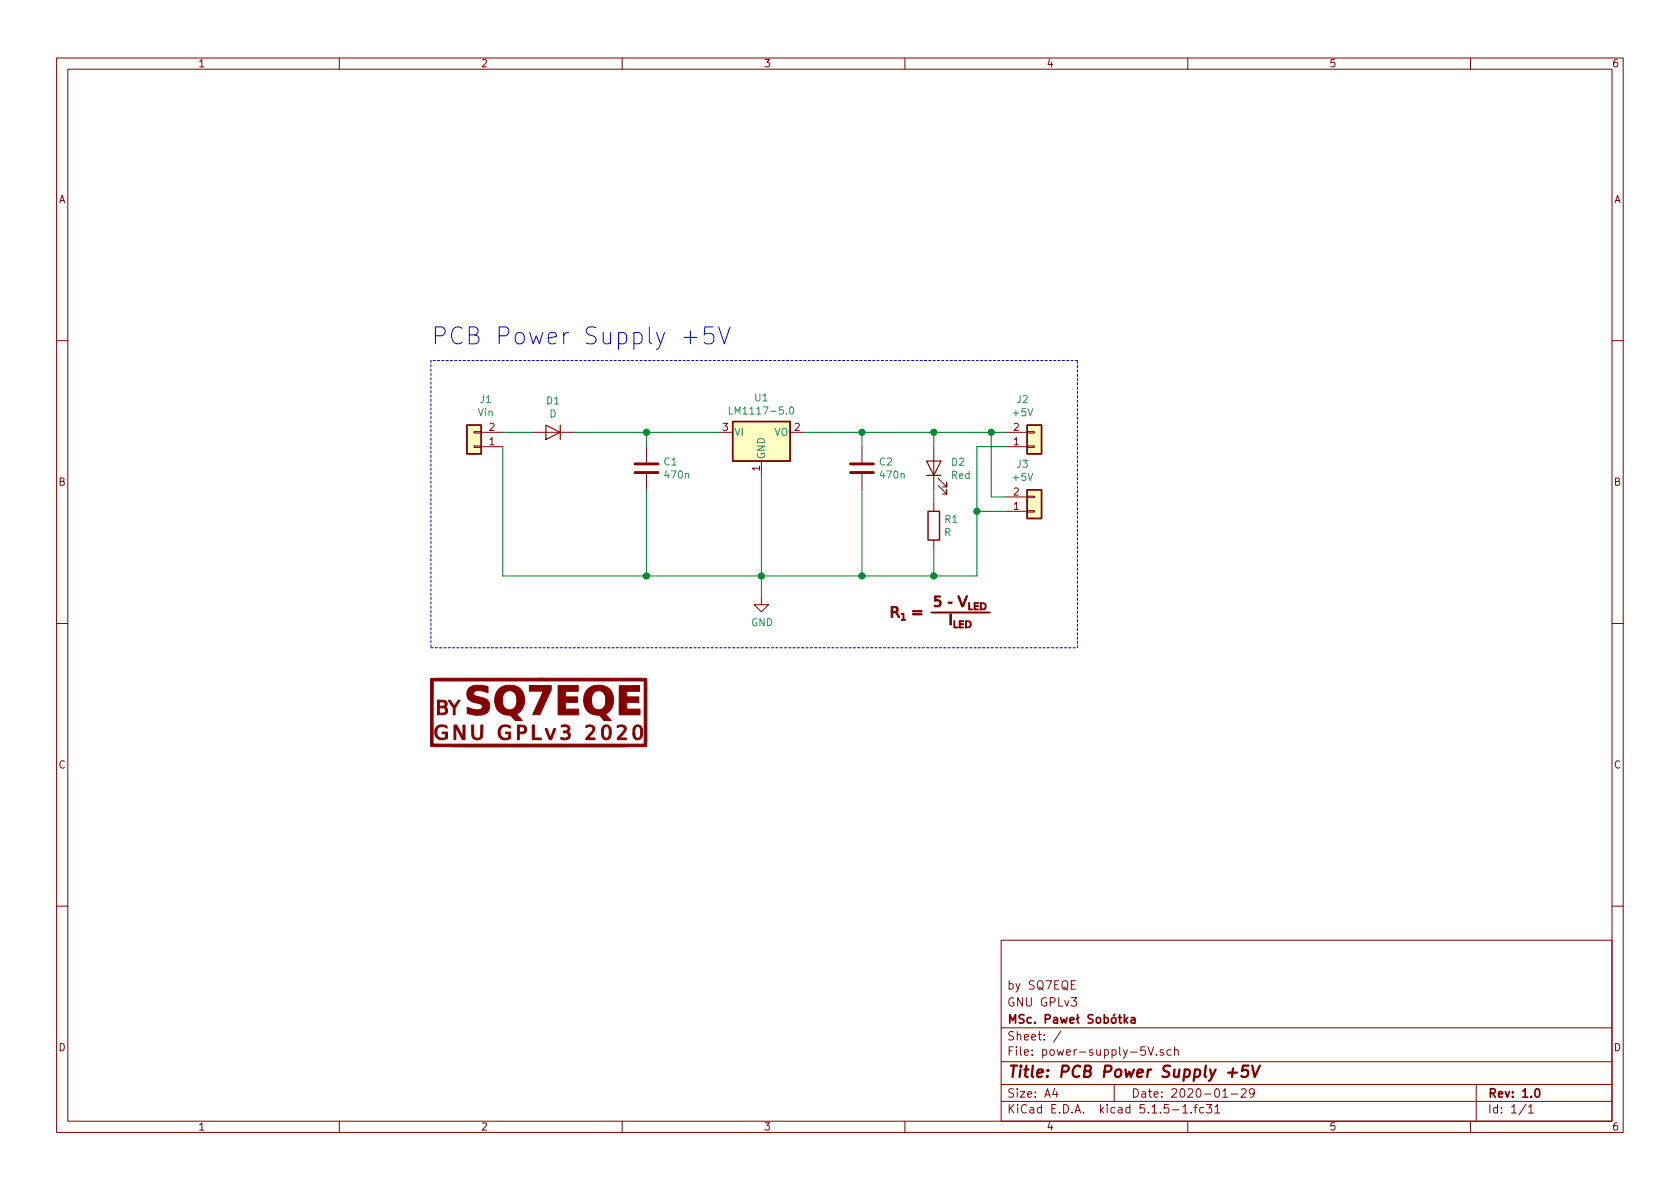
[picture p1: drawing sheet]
EESchema Schematic File Version 4
EELAYER 30 0
EELAYER END
$Descr A4 11693 8268
encoding utf-8
Sheet 1 1
Title "PCB Power Supply +5V"
Date "2020-01-29"
Rev "1.0"
Comp "MSc. Paweł Sobótka"
Comment1 "GNU GPLv3"
Comment2 "by SQ7EQE"
Comment3 ""
Comment4 ""
$EndDescr
$Comp
L Regulator_Linear:LM1117-5.0 U1
U 1 1
P 5300 3000
F 0 "U1" H 5300 3242 50  0000 C CNN
F 1 "LM1117-5.0" H 5300 3151 50  0000 C CNN
F 2 "Package_TO_SOT_SMD:SOT-223" H 5300 3000 50  0001 C CNN
F 3 "http://www.ti.com/lit/ds/symlink/lm1117.pdf" H 5300 3000 50  0001 C CNN
	1    5300 3000
	1    0    0    -1  
$EndComp
$Comp
L Device:C C1
U 1 1
P 4500 3250
F 0 "C1" H 4615 3296 50  0000 L CNN
F 1 "470n" H 4615 3205 50  0000 L CNN
F 2 "Capacitor_SMD:C_0805_2012Metric_Pad1.15x1.40mm_HandSolder" H 4538 3100 50  0001 C CNN
F 3 "~" H 4500 3250 50  0001 C CNN
	1    4500 3250
	1    0    0    -1  
$EndComp
$Comp
L Device:C C2
U 1 1
P 6000 3250
F 0 "C2" H 6115 3296 50  0000 L CNN
F 1 "470n" H 6115 3205 50  0000 L CNN
F 2 "Capacitor_SMD:C_0805_2012Metric_Pad1.15x1.40mm_HandSolder" H 6038 3100 50  0001 C CNN
F 3 "~" H 6000 3250 50  0001 C CNN
	1    6000 3250
	1    0    0    -1  
$EndComp
$Comp
L Device:LED D2
U 1 1
P 6500 3250
F 0 "D2" V 6539 3133 50  0000 R CNN
F 1 "Red" V 6448 3133 50  0000 R CNN
F 2 "LED_SMD:LED_1206_3216Metric_Pad1.42x1.75mm_HandSolder" H 6500 3250 50  0001 C CNN
F 3 "~" H 6500 3250 50  0001 C CNN
	1    6500 3250
	0    -1   -1   0   
$EndComp
$Comp
L Device:R R1
U 1 1
P 6500 3650
F 0 "R1" H 6570 3696 50  0000 L CNN
F 1 "R" H 6570 3605 50  0000 L CNN
F 2 "Resistor_SMD:R_1206_3216Metric_Pad1.42x1.75mm_HandSolder" V 6430 3650 50  0001 C CNN
F 3 "~" H 6500 3650 50  0001 C CNN
	1    6500 3650
	1    0    0    -1  
$EndComp
$Comp
L Connector_Generic:Conn_01x02 J1
U 1 1
P 3300 3100
F 0 "J1" H 3218 2775 50  0000 C CNN
F 1 "Vin" H 3218 2866 50  0000 C CNN
F 2 "power-supply-5V:conn_v_in_2x01_508" H 3300 3100 50  0001 C CNN
F 3 "~" H 3300 3100 50  0001 C CNN
	1    3300 3100
	-1   0    0    1   
$EndComp
$Comp
L Connector_Generic:Conn_01x02 J2
U 1 1
P 7200 3100
F 0 "J2" H 7118 2775 50  0000 C CNN
F 1 "+5V" H 7118 2866 50  0000 C CNN
F 2 "power-supply-5V:conn_v_out_2x03_2.54" H 7200 3100 50  0001 C CNN
F 3 "~" H 7200 3100 50  0001 C CNN
	1    7200 3100
	1    0    0    1   
$EndComp
Wire Wire Line
	5600 3000 6000 3000
Wire Wire Line
	6500 3100 6500 3000
Connection ~ 6500 3000
Wire Wire Line
	6500 3000 6900 3000
Wire Wire Line
	6500 3400 6500 3500
Wire Wire Line
	6000 3100 6000 3000
Connection ~ 6000 3000
Wire Wire Line
	6000 3000 6500 3000
Wire Wire Line
	5000 3000 4500 3000
Wire Wire Line
	4500 3100 4500 3000
Connection ~ 4500 3000
Wire Wire Line
	4500 3000 4000 3000
Wire Wire Line
	4500 3400 4500 4000
Connection ~ 4500 4000
Wire Wire Line
	5300 3300 5300 4000
Connection ~ 5300 4000
Wire Wire Line
	5300 4000 4500 4000
Wire Wire Line
	6500 3800 6500 4000
Connection ~ 6500 4000
Wire Wire Line
	6500 4000 6000 4000
Wire Wire Line
	6000 3400 6000 4000
Connection ~ 6000 4000
Wire Wire Line
	6000 4000 5300 4000
$Comp
L Device:D D1
U 1 1
P 3850 3000
F 0 "D1" H 3850 2784 50  0000 C CNN
F 1 "D" H 3850 2875 50  0000 C CNN
F 2 "Diode_SMD:D_1206_3216Metric_Pad1.42x1.75mm_HandSolder" H 3850 3000 50  0001 C CNN
F 3 "~" H 3850 3000 50  0001 C CNN
	1    3850 3000
	-1   0    0    1   
$EndComp
Wire Wire Line
	3500 4000 3500 3100
Wire Wire Line
	3500 4000 4500 4000
Wire Wire Line
	3700 3000 3500 3000
$Comp
L power:GND #PWR01
U 1 1
P 5300 4150
F 0 "#PWR01" H 5300 3900 50  0001 C CNN
F 1 "GND" H 5305 3977 50  0000 C CNN
F 2 "" H 5300 4150 50  0001 C CNN
F 3 "" H 5300 4150 50  0001 C CNN
	1    5300 4150
	1    0    0    -1  
$EndComp
Wire Wire Line
	5300 4150 5300 4000
$Comp
L Connector_Generic:Conn_01x02 J3
U 1 1
P 7200 3550
F 0 "J3" H 7118 3225 50  0000 C CNN
F 1 "+5V" H 7118 3316 50  0000 C CNN
F 2 "power-supply-5V:conn_v_out_2x03_2.54" H 7200 3550 50  0001 C CNN
F 3 "~" H 7200 3550 50  0001 C CNN
	1    7200 3550
	1    0    0    1   
$EndComp
Wire Wire Line
	7000 3100 6800 3100
Wire Wire Line
	6800 3100 6800 3550
Wire Wire Line
	6800 4000 6500 4000
Wire Wire Line
	6900 3000 6900 3450
Wire Wire Line
	6900 3450 7000 3450
Connection ~ 6900 3000
Wire Wire Line
	6900 3000 7000 3000
Wire Wire Line
	7000 3550 6800 3550
Connection ~ 6800 3550
Wire Wire Line
	6800 3550 6800 4000
$Comp
L power-supply-5V:LOGO #G1
U 1 1
P 3750 4950
F 0 "#G1" H 3750 4702 60  0001 C CNN
F 1 "LOGO" H 3750 5198 60  0001 C CNN
F 2 "" H 3750 4950 50  0001 C CNN
F 3 "" H 3750 4950 50  0001 C CNN
	1    3750 4950
	1    0    0    -1  
$EndComp
Wire Notes Line
	3000 4500 7500 4500
Wire Notes Line
	7500 4500 7500 2500
Wire Notes Line
	7500 2500 3000 2500
Wire Notes Line
	3000 2500 3000 4500
Text Notes 3000 2400 0    118  ~ 0
PCB Power Supply +5V
$Comp
L power-supply-5V:formula #G2
U 1 1
P 6600 4250
F 0 "#G2" H 6600 4125 60  0001 C CNN
F 1 "LOGO" H 6600 4375 60  0001 C CNN
F 2 "" H 6600 4250 118 0001 C CNN
F 3 "" H 6600 4250 118 0001 C CNN
	1    6600 4250
	1    0    0    -1  
$EndComp
$EndSCHEMATC
